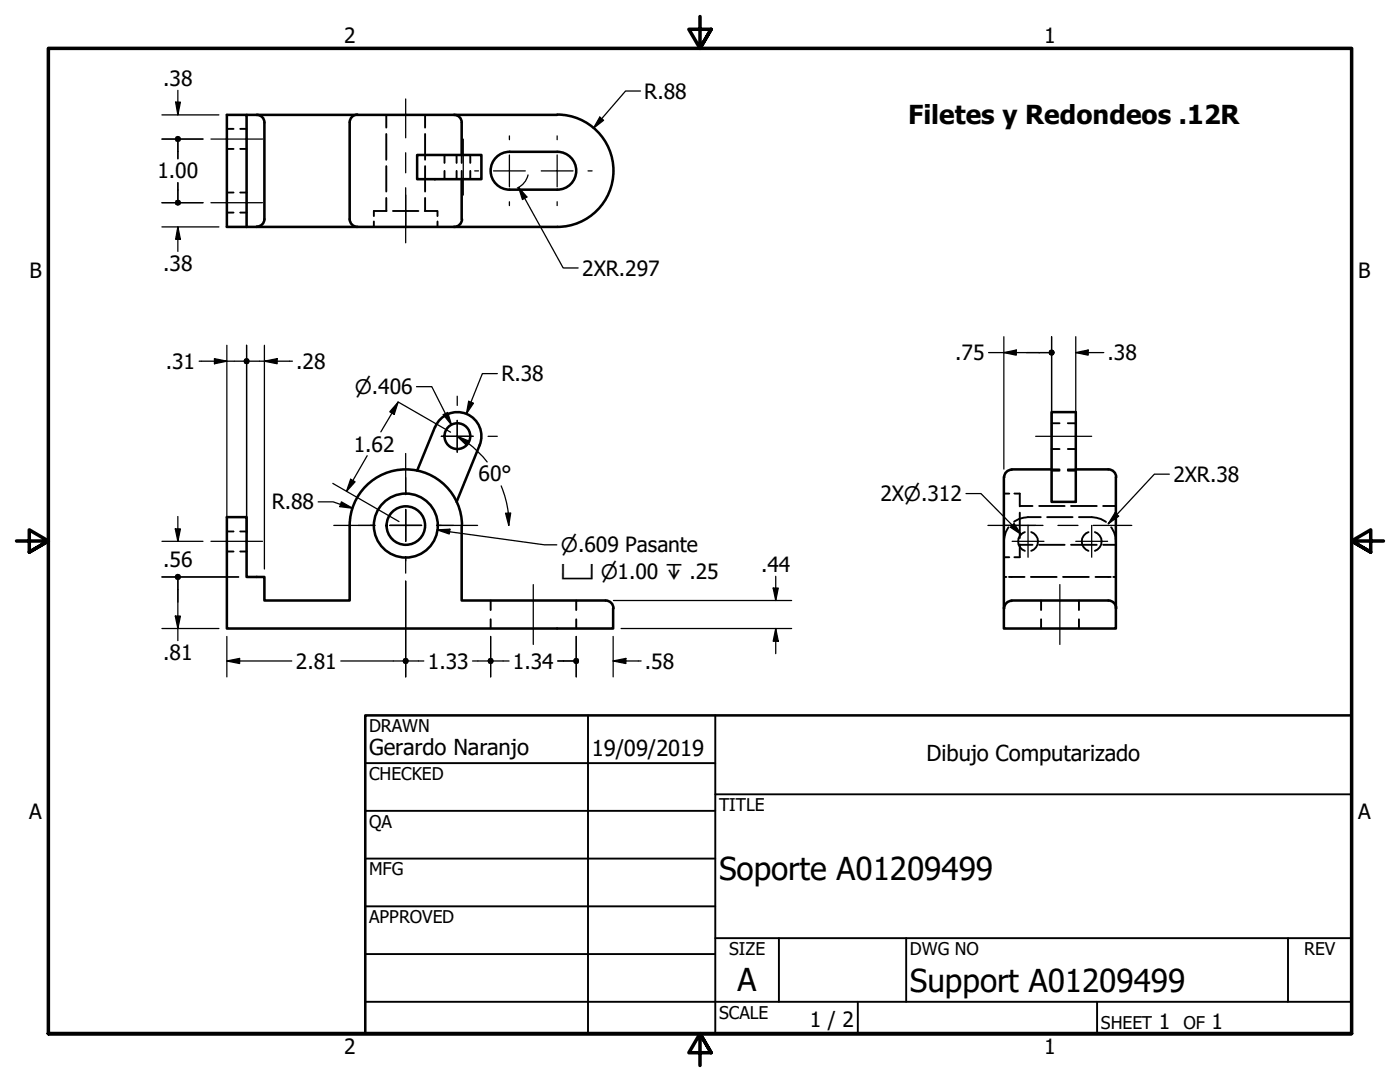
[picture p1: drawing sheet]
<svg xmlns="http://www.w3.org/2000/svg" width="279mm" height="216mm" viewBox="0 0 279 216" stroke-linecap="round" stroke-linejoin="round" font-family="sans-serif">
<!-- layer: Oculto (ANSI) -->
<g fill="none" stroke="#000" stroke-width=".38">
<path d="M45.3 38.4h1.3M45.3 25.7h1.3M45.3 29.7h1.3M47.9 38.4h1.3M47.9 25.7h1.3M47.9 29.7h1.3M77.1 22.9v2.6M77.1 26.7v5.2M77.1 33.1v5.1M77.1 39.5v2.6M84.8 22.9v2.6M84.8 26.7v5.2"/>
<path d="M84.8 33.1v5.1M84.8 39.5v2.6M88.7 30.9v1.6M88.7 34.1v1.7M91.1 30.9v1.6M91.1 34.1v1.7M92.1 30.9v1.6M92.1 34.1v1.7M93.9 30.9v1.6M93.9 34.1v1.7M45.3 42.4h1.3M47.9 42.4h1.3"/>
<path d="M74.6 44.2v1.1M77.2 42.1h-2.6v1M78.4 42.1h5.1M84.8 42.1h2.5v1M87.3 44.2v1.1M200.3 98.5h1.1M202.4 98.5h1.1v2.5M209.9 93.7h1.6M209.9 93.9h1.6M209.9 84.5h1.6M209.9 89.6h1.6M213.1 93.7h1.6"/>
<path d="M213.1 93.9h1.6M213.1 84.5h1.6M213.1 89.6h1.6M45.3 106h1.3M45.3 110h1.3M47.9 106h1.3M47.9 110h1.3M97.9 119.8v1.9M115 119.8v1.9M200.3 115.1h.6M200.3 111.2h1.1M201.3 105.2a4.5 4.5 0 0 0-1 2.8"/>
<path d="M201.4 115.1h3.1M203.5 102.3v5.1M203.5 108.6v2.6h-1.1M203.5 108.7h2.6M203.5 101h2.6M204.5 106.2a1.98 1.98 0 0 0-1.3 1.8 1.98 1.98 0 0 0 1.3 1.9M205.7 115.1h5.2M205.8 106.2a1.98 1.98 0 0 1 1.3 1.8 1.98 1.98 0 0 1-1.3 1.9M207.4 108.7h5.1M207.4 101h5.1M207.7 103.2a7.2 7.2 0 0 0-5.3 .9M207.8 119.8v1.9"/>
<path d="M209 103.2h5.1M212.2 115.1h5.1M213.7 108.7h5.2M213.7 101h5.2M215.3 103.2a7.5 7.5 0 0 1 5.4 .9M215.3 119.8v1.9M217.2 106.2a1.98 1.98 0 0 0-1.3 1.8 1.98 1.98 0 0 0 1.3 1.9M218.5 106.2a1.98 1.98 0 0 1 1.3 1.8 1.98 1.98 0 0 1-1.3 1.9M218.6 115.1h3.1M220.2 108.7h2.5M220.2 101h2.5M221.7 105.2a4.5 4.5 0 0 1 1 2.8"/>
<path d="M222.2 115.1h.5M97.9 123.6v1.8M115 123.6v1.8M207.8 123.6v1.8M215.3 123.6v1.8"/>
</g>
<!-- layer: Visible (ANSI) -->
<g fill="none" stroke="#000" stroke-width=".51">
<path d="M49.2 22.9h62M51.3 22.9a1.49 1.49 0 0 1 1.5 1.5M52.8 24.4v19.4M69.8 24.4v19.4M71.3 22.9a1.56 1.56 0 0 0-1.5 1.5M83.2 30.9h12.9v4.9h-12.9zM90.6 22.9a1.49 1.49 0 0 1 1.5 1.5M92.1 24.4v6.5M92.1 35.8v8M99 31.4a3.8 3.8 0 0 1 2.7-1.1h9.5a3.8 3.8 0 0 1 3.8 3.8 3.8 3.8 0 0 1-3.8 3.7h-9.5a3.8 3.8 0 0 1-3.5-2.3 3.8 3.8 0 0 1 .8-4.1zM111.2 22.9a11.2 11.2 0 0 1 11.2 11.2 11.2 11.2 0 0 1-11.2 11.2h-65.9v-22.4h3.9v22.4M52.8 43.7a1.49 1.49 0 0 1-1.5 1.5"/>
<path d="M69.8 43.7a1.56 1.56 0 0 0 1.5 1.6M92.2 43.7a1.56 1.56 0 0 1-1.6 1.6M86.8 85.2l-3.6 8.7M86.8 85.2a4.8 4.8 0 0 1 6.3-2.6 4.8 4.8 0 0 1 2.6 6.2M95.7 88.9l-4.6 11.2M200.3 95.2v30.2h22.4v-30.2M201.9 93.7h8M201.9 93.7a1.49 1.49 0 0 0-1.5 1.5M209.9 82.2h4.8v17.9h-4.8zM214.7 93.7h6.5M221.2 93.7a1.56 1.56 0 0 1 1.6 1.5M69.8 104.9a11.2 11.2 0 0 1 11.2-11.2 11.2 11.2 0 0 1 11.2 11.2"/>
<path d="M69.8 104.8v15h-17v-4.7h-3.6v-11.9h-3.9v22.2h77.1v-4.1M92.1 104.8v15h28.7M120.9 119.8a1.56 1.56 0 0 1 1.5 1.6M201.9 119.8h19.3M201.9 119.9a1.49 1.49 0 0 0-1.5 1.5M221.2 119.8a1.56 1.56 0 0 1 1.6 1.6"/>
<circle cx="91.3" cy="87" r="2.57"/>
<circle cx="81" cy="104.9" r="3.8"/>
<circle cx="81" cy="104.9" r="6.4"/>
</g>
<!-- layer: Borde (ANSI) -->
<path d="M139.7 3.3v6.4l-2.2-3.9h4.4l-2.2 3.9 2.2-3.9M3.3 107.9h6.4l-3.9-2.2v4.5l3.9-2.3-3.9 2.3M276.1 107.9h-6.4l3.9-2.2v4.5l-3.9-2.3 3.9 2.3M9.7 206.2v-196.5h260v196.5h-260h260M141.9 210.1l-2.2-3.9 2.2 3.9h-4.4l2.2-3.9v6.4" fill="none" stroke="#000" stroke-width=".7"/>
<g fill="none" stroke="#000" stroke-width=".38">
<path d="M72.9 152.3h69.8M117.3 142.7v63.5M142.7 158.5h127M142.7 142.7v63.5M72.9 161.8h69.8M72.9 171.3h69.8M72.9 199.9h196.8M72.9 180.8h69.8M72.9 190.4h69.8M142.7 187.2h127M155.4 187.2v12.7M171.2 199.9v6.3"/>
<path d="M180.8 187.2v12.7M218.9 199.9v6.3M257 187.2v12.7"/>
</g>
<path d="M72.9 142.7h196.8v63.5h-196.8z" fill="none" stroke="#000" stroke-width=".51"/>
<!-- layer: Cota (ANSI) -->
<g fill="none" stroke="#000" stroke-width=".25">
<path d="M35.5 18v4.9M127.8 18.2h-3l-6.4 7.4M32.3 27.7h8.2M32.3 22.9h11.4M35.1 20.4h.9l-.5 2.5zM35.5 28.3v3.4M35.5 36.4v3.4M103.5 37.4l1.7 1.9-.9 .5zM103.5 37.4l8.9 16.1h3M105.4 34.9a3.8 3.8 0 0 1-2.2 2.6M119.7 23.4l.8 .6-2.1 1.6zM32.3 40.4h8.2"/>
<path d="M32.3 45.3h11.4M35.5 45.3l.5 2.5h-.9zM35.5 45.3v4.9M39.8 72.1h8.8M42.8 71.6l2.5 .5-2.5 .5zM45.3 68.9v37.5M49.2 68.9v37.5M49.8 72.1h8.6M52.8 72.1l2.5-.5v1zM52.8 68.9v44.6M83.1 77.2h3.1l3.9 7.6M99.3 74.5h-3l-3.2 8"/>
<path d="M197.3 70.4h11.9M200.3 70.4l2.5-.6v1.1zM200.3 67.2v26.4M209.9 67.2v19.7M214.7 70.4l2.5-.6v1.1zM214.7 70.4h5.6M214.7 67.2v19.7M66.4 96.5l13.2 7.6M70 95.6l.9 .5-1.7 1.9zM73.3 90.9l-4.1 7.1M79.4 80.3l-.7 2.4-.9-.5zM79.4 80.3l-3.4 5.9"/>
<path d="M79.4 80.2l10.5 6M88.5 82.7l.8-.4 .8 2.5zM91.2 87.1l2.4 .9-.5 .8zM91.2 87.1l2.1 1.3M93.4 88.4l1.8 1.5 2 2.3M93.5 80.1l1 .4-1.4 2zM100 97a20.6 20.6 0 0 1 1.4 5.4l.1 2.4M192.8 98.5h3l8 8.1M209.9 87.1v.2M214.7 87.1v.2M233.4 94.6h-3l-9.2 9.9M32.3 115.1h15.3"/>
<path d="M32.3 108h8.2M35 105.5h1l-.5 2.5zM35.5 103.1v4.9M35.5 115.8v12M63.5 100.1h3l3.9 1.3M68.1 100.1l2.3 1.3-2.6-.3zM81 116v19.1M100.9 102.4h1l-.4 2.4zM122.4 119.8h35.6M154.3 117.3h1l-.5 2.5zM154.8 115v4.8M202.4 104.5l1.4 2.1-2.1-1.4z"/>
<path d="M222.5 102.4l.8 .6-2.1 1.5zM32.3 125.4h11.4M35 122.9h1l-.5 2.5zM45.3 131.9l2.5-.5v1zM45.3 127v8.1M45.3 131.9h12.9M68 131.9h12.3M81.6 131.9h3M94.3 131.9h3M97.9 127v8.1M98.6 131.9h3M111.3 131.9h3.1"/>
<path d="M115 127v8.1M122.4 131.9l2.5-.5v1zM122.4 131.9h5.6M122.4 127v8.1M124 125.4h34M154.8 125.4l.5 2.6h-1zM154.8 125.4v5"/>
</g>
<g fill="#000">
<path d="M35.1 20.4h.9l-.5 2.5z" fill-rule="evenodd"/>
<path d="M103.5 37.4l1.7 1.9-.9 .5z" fill-rule="evenodd"/>
<path d="M119.7 23.4l.8 .6-2.1 1.6z" fill-rule="evenodd"/>
<path d="M35.5 45.3l.5 2.5h-.9z" fill-rule="evenodd"/>
<path d="M42.8 71.6l2.5 .5-2.5 .5z" fill-rule="evenodd"/>
<path d="M52.8 72.1l2.5-.5v1z" fill-rule="evenodd"/>
<path d="M200.3 70.4l2.5-.6v1.1z" fill-rule="evenodd"/>
<path d="M214.7 70.4l2.5-.6v1.1z" fill-rule="evenodd"/>
<path d="M70 95.6l.9 .5-1.7 1.9z" fill-rule="evenodd"/>
<path d="M79.4 80.3l-.7 2.4-.9-.5z" fill-rule="evenodd"/>
<path d="M88.5 82.7l.8-.4 .8 2.5z" fill-rule="evenodd"/>
<path d="M93.5 80.1l1 .4-1.4 2z" fill-rule="evenodd"/>
<path d="M91.2 87.1l2.4 .9-.5 .8z" fill-rule="evenodd"/>
<path d="M35 105.5h1l-.5 2.5z" fill-rule="evenodd"/>
<path d="M68.1 100.1l2.3 1.3-2.6-.3z" fill-rule="evenodd"/>
<path d="M100.9 102.4h1l-.4 2.4z" fill-rule="evenodd"/>
<path d="M154.3 117.3h1l-.5 2.5z" fill-rule="evenodd"/>
<path d="M202.4 104.5l1.4 2.1-2.1-1.4z" fill-rule="evenodd"/>
<path d="M222.5 102.4l.8 .6-2.1 1.5z" fill-rule="evenodd"/>
<path d="M35 122.9h1l-.5 2.5z" fill-rule="evenodd"/>
<path d="M45.3 131.9l2.5-.5v1z" fill-rule="evenodd"/>
<path d="M122.4 131.9l2.5-.5v1z" fill-rule="evenodd"/>
<path d="M154.8 125.4l.5 2.6h-1z" fill-rule="evenodd"/>
<circle cx="35.5" cy="27.7" r=".62"/>
<circle cx="35.5" cy="40.4" r=".62"/>
<circle cx="49.2" cy="72.1" r=".63"/>
<circle cx="209.9" cy="70.4" r=".63"/>
<circle cx="35.5" cy="115.1" r=".63"/>
<circle cx="81" cy="131.9" r=".63"/>
<circle cx="97.9" cy="131.9" r=".63"/>
<circle cx="115" cy="131.9" r=".62"/>
</g>
<!-- layer: Marca de centro (ANSI) -->
<g fill="none" stroke="#000" stroke-width=".25">
<path d="M94.7 34.1h.8M98.5 34.1h6.3M101.7 27.1v.8M101.7 30.9v6.4M111.2 30.9v3.2h-3.2M111.2 27.1v.8M114.4 34.1h-3.2v3.2M117.3 34.1h.9M101.7 40.3v.7M111.2 40.3v.7M91.2 79.1v1.8M81 90.5v8.2"/>
<path d="M88.1 87.1h6.3h-3.2v3.1v-6.3v3.2zM97.4 87.1h1.9M66.6 104.8h8.2M77.8 104.8h6.3M81 101.7v6.3M81 111.1v3.3M87.1 104.8h8.2M202 108h6.3M205.2 104.8v6.4M214.7 108h6.3M217.9 104.8v6.4"/>
</g>
<!-- layer: Eje (ANSI) -->
<g fill="none" stroke="#000" stroke-width=".25">
<path d="M81 19.7v7.8M42.1 27.7h10.3M81 30.5v4M81 37.5v4.7M92.5 27.7v11.2M42.1 40.4h10.3M81 45.3v-3.2v3.2M81 45.3v3.2M206.7 87.1h11.2M42.1 108h10.3M106.4 116.6v12M197.2 104.8h3.1"/>
<path d="M200.3 104.8h3.2h-3.2M203.5 104.8h4.7M211.1 104.8h4M211.5 116.6v12M218.1 104.8h7.8"/>
</g>
<path d="M87.2 105.7l2.6-.1-.1 1zM87.2 105.7l21.4 3h2.5" fill="none" stroke="#000" stroke-width=".25"/>
<path d="M87.2 105.7l2.6-.1-.1 1z" fill-rule="evenodd" fill="#000"/>
<g font-size="6.3">
<text x="143.5" y="175.6">Soporte A01209499</text>
<text x="147.2" y="197.7">A</text>
<text x="181.6" y="197.9">Support A01209499</text>
</g>
<text font-size="5.2" x="181.2" y="24.7">Filetes y Redondeos .12R</text>
<g font-size="4.4">
<text x="73.7" y="150.6">Gerardo Naranjo</text>
<text x="118.1" y="150.8">19/09/2019</text>
<text x="184.9" y="151.8">Dibujo Computarizado</text>
</g>
<g font-size="4.2">
<text x="68.7" y="8.6">2</text>
<text x="208.4" y="8.6">1</text>
<text x="32.6" y="17.1">.38</text>
<text x="128.6" y="19.7">R.88</text>
<text x="31.4" y="35.6">1.00</text>
<text x="5.9" y="55.5">B</text>
<text x="32.6" y="54">.38</text>
<text x="116.2" y="55">2XR.297</text>
<text x="271.1" y="55.5">B</text>
<text x="190.6" y="71.8">.75</text>
<text x="221" y="71.9">.38</text>
<text x="33.1" y="73.6">.31</text>
<text x="59.1" y="73.6">.28</text>
<text x="100.1" y="76.1">R.38</text>
<text x="70.6" y="90.1">1.62</text>
<text x="54.2" y="101.7">R.88</text>
<text x="95.5" y="96.1">60°</text>
<text x="175.7" y="99.9">2X⌀.312</text>
<text x="234.2" y="96.1">2XR.38</text>
<text x="32.6" y="113.1">.56</text>
<text x="151.9" y="114.2">.44</text>
<text x="32.6" y="131.8">.81</text>
<text x="59.1" y="133.4">2.81</text>
<text x="85.4" y="133.4">1.33</text>
<text x="102.4" y="133.4">1.34</text>
<text x="128.7" y="133.4">.58</text>
<text x="5.8" y="163.4">A</text>
<text x="271" y="163.4">A</text>
<text x="161.6" y="204.9">1 / 2</text>
<text x="231.3" y="205.4">1</text>
<text x="241.8" y="205.4">1</text>
<text x="68.7" y="210.3">2</text>
<text x="208.4" y="210.3">1</text>
</g>
<g font-size="4">
<text x="70.8" y="78.6">⌀.406</text>
<text x="112" y="110.2">⌀.609 Pasante</text>
<text x="112" y="115.6">⌴ ⌀1.00 ↧ .25</text>
</g>
<g font-size="3.5">
<text x="73.7" y="146">DRAWN</text>
<text x="73.7" y="155.6">CHECKED</text>
<text x="143.5" y="161.8">TITLE</text>
<text x="73.7" y="165.2">QA</text>
<text x="73.7" y="174.7">MFG</text>
<text x="73.7" y="184.2">APPROVED</text>
<text x="145.5" y="190.6">SIZE</text>
<text x="181.6" y="190.6">DWG NO</text>
<text x="260.3" y="190.5">REV</text>
<text x="143.5" y="203.3">SCALE</text>
<text x="219.7" y="205.4">SHEET</text>
<text x="236.2" y="205.4">OF</text>
</g>
</svg>
